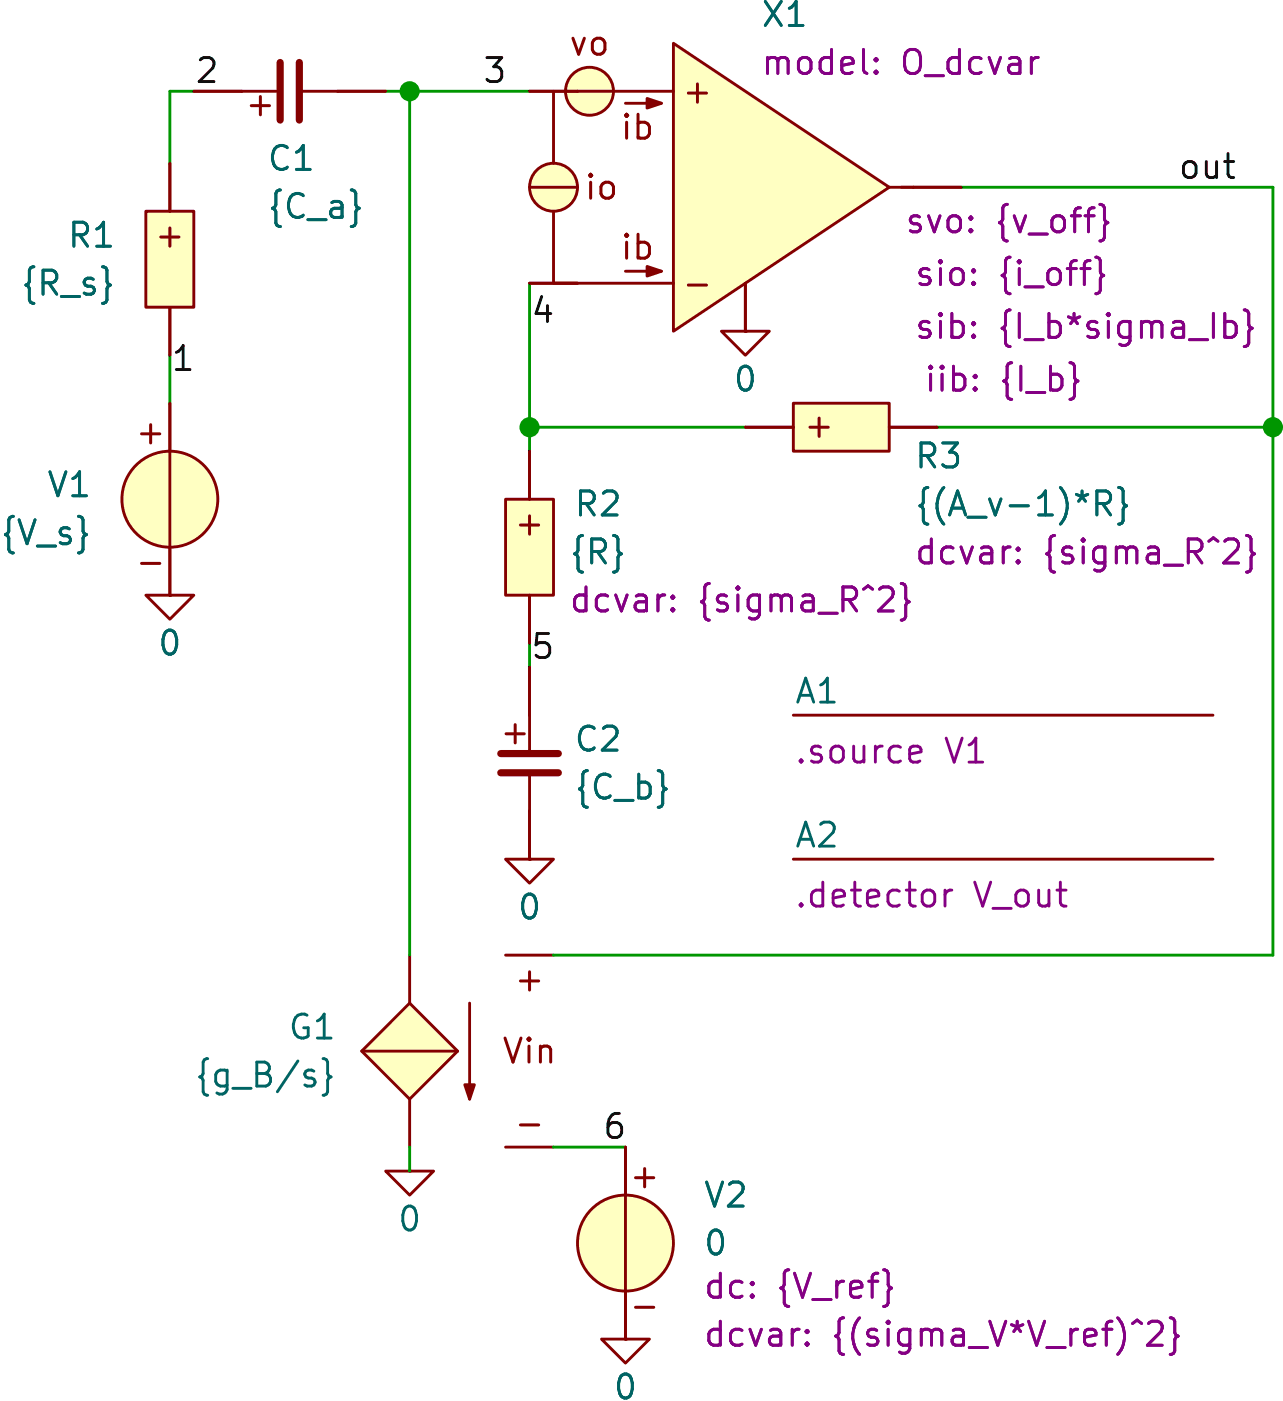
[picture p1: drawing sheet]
(kicad_sch
 (version 20231120)
 (generator "eeschema")
 (generator_version "8.0")
 (paper "A4")
 (title_block
  (title "VampFeedbackBiasTotal"))
 (lib_symbols
  (symbol "SLiCAP:C"
   (pin_numbers hide)
   (pin_names
    (offset 1.016) hide) (exclude_from_sim no) (in_bom yes) (on_board yes)
   (property "Reference" "C?" (at 2.54 3.81 0) (effects (font (size 1.27 1.27)) (justify left)))
   (property "Value" "?" (at 2.54 1.27 0) (show_name) (effects (font (size 1.27 1.27)) (justify left)))
   (property "Footprint" "" (at 2.54 -1.27 0) (effects (font (size 1.27 1.27)) (hide yes)))
   (property "Datasheet" "" (at 2.54 -1.27 0) (effects (font (size 1.27 1.27)) (hide yes)))
   (property "Description" "Capacitor" (at 7.112 -6.096 0) (effects (font (size 1.27 1.27)) (hide yes)))
   (property "model" "C" (at 2.54 -3.81 0) (show_name) (effects (font (size 1.27 1.27)) (justify left) (hide yes)))
   (property "vinit" "0" (at 2.54 -1.27 0) (show_name) (effects (font (size 1.27 1.27)) (justify left)))
   (symbol "C_0_0"
    (text "+" (at -0.762 1.651 0) (effects (font (size 1.27 1.27)))))
   (symbol "C_0_1"
    (polyline (pts (xy -1.524 -0.508) (xy 1.524 -0.508)) (stroke (width 0.381) (type solid)) (fill (type none)))
    (polyline (pts (xy -1.524 0.508) (xy 1.524 0.508)) (stroke (width 0.381) (type solid)) (fill (type none)))
    (polyline (pts (xy 0 -2.54) (xy 0 -0.508)) (stroke (width 0) (type solid)) (fill (type none)))
    (polyline (pts (xy 0 2.54) (xy 0 0.508)) (stroke (width 0) (type solid)) (fill (type none))))
   (symbol "C_1_0"
    (pin passive line (at 0 5.08 270) (length 2.54) (name "1" (effects (font (size 1.27 1.27)))) (number "1" (effects (font (size 1.27 1.27)))))
    (pin passive line (at 0 -5.08 90) (length 2.54) (name "2" (effects (font (size 1.27 1.27)))) (number "2" (effects (font (size 1.27 1.27)))))))
  (symbol "SLiCAP:Command"
   (pin_numbers hide)
   (pin_names
    (offset 0) hide) (exclude_from_sim no) (in_bom yes) (on_board yes)
   (property "Reference" "A?" (at 0 1.27 0) (do_not_autoplace) (effects (font (size 1.27 1.27)) (justify left)))
   (property "Value" "" (at 0 -0.635 0) (effects (font (size 1.27 1.27)) (justify left) (hide yes)))
   (property "Footprint" "" (at 0 -1.27 0) (effects (font (size 1.27 1.27)) (justify left) (hide yes)))
   (property "Datasheet" "" (at 0 -1.27 0) (effects (font (size 1.27 1.27)) (justify left) (hide yes)))
   (property "Description" "SLiCAP command (.lib, .param, .model. subckt}" (at 23.114 -4.064 0) (effects (font (size 1.27 1.27)) (hide yes)))
   (property "command" "?" (at 0 -1.905 0) (do_not_autoplace) (effects (font (size 1.27 1.27)) (justify left)))
   (symbol "Command_0_1"
    (polyline (pts (xy 0 0) (xy 22.225 0)) (stroke (width 0) (type default)) (fill (type none)))))
  (symbol "SLiCAP:G"
   (pin_numbers hide)
   (pin_names
    (offset 0) hide) (exclude_from_sim no) (in_bom yes) (on_board yes)
   (property "Reference" "G?" (at 3.175 1.27 0) (effects (font (size 1.27 1.27)) (justify left)))
   (property "Value" "?" (at 3.175 -1.27 0) (show_name) (effects (font (size 1.27 1.27)) (justify left)))
   (property "Footprint" "" (at 0 -1.27 0) (effects (font (size 1.27 1.27)) (justify left) (hide yes)))
   (property "Datasheet" "" (at 0 -1.27 0) (effects (font (size 1.27 1.27)) (justify left) (hide yes)))
   (property "Description" "Voltage-controlled current source" (at 20.066 -6.096 0) (effects (font (size 1.27 1.27)) (hide yes)))
   (property "model" "G" (at 3.048 -3.556 0) (show_name) (effects (font (size 1.27 1.27)) (justify left) (hide yes)))
   (symbol "G_0_0"
    (text "+" (at -6.35 3.81 0) (effects (font (size 1.27 1.27))))
    (text "-" (at -6.35 -3.81 0) (effects (font (size 1.27 1.27))))
    (pin power_out line (at 0 5.08 270) (length 2.54) (name "p" (effects (font (size 1.27 1.27)))) (number "1" (effects (font (size 1.27 1.27))))))
   (symbol "G_0_1"
    (polyline (pts (xy -3.175 -2.54) (xy -3.175 2.54)) (stroke (width 0) (type solid)) (fill (type none)))
    (polyline (pts (xy 2.54 0) (xy -2.54 0)) (stroke (width 0) (type solid)) (fill (type none)))
    (polyline (pts (xy -3.175 -2.54) (xy -3.429 -1.778) (xy -2.921 -1.778) (xy -3.175 -2.54)) (stroke (width 0) (type solid)) (fill (type outline))))
   (symbol "G_1_0"
    (pin power_out line (at 0 -5.08 90) (length 2.54) (name "outN" (effects (font (size 1.27 1.27)))) (number "2" (effects (font (size 1.27 1.27))))))
   (symbol "G_1_1"
    (polyline (pts (xy 0 2.54) (xy -2.54 0) (xy 0 -2.54) (xy 2.54 0) (xy 0 2.54)) (stroke (width 0) (type default)) (fill (type background)))
    (text "Vin" (at -6.35 0 0) (effects (font (size 1.27 1.27))))
    (pin input line (at -7.62 5.08 0) (length 2.54) (name "inp" (effects (font (size 1.27 1.27)))) (number "3" (effects (font (size 1.27 1.27)))))
    (pin input line (at -7.62 -5.08 0) (length 2.54) (name "inN" (effects (font (size 1.27 1.27)))) (number "4" (effects (font (size 1.27 1.27)))))))
  (symbol "SLiCAP:GND"
   (power)
   (pin_numbers hide)
   (pin_names
    (offset 0) hide) (exclude_from_sim no) (in_bom yes) (on_board yes)
   (property "Reference" "#0" (at 0 -5.08 0) (effects (font (size 1.27 1.27)) (hide yes)))
   (property "Value" "0" (at 0 -2.54 0) (do_not_autoplace) (effects (font (size 1.27 1.27))))
   (property "Footprint" "" (at 0 0 0) (effects (font (size 1.27 1.27)) (hide yes)))
   (property "Datasheet" "" (at 0 -10.16 0) (effects (font (size 1.27 1.27)) (hide yes)))
   (property "Description" "0V reference potential" (at 0 -7.62 0) (effects (font (size 1.27 1.27)) (hide yes)))
   (symbol "GND_0_1"
    (polyline (pts (xy -1.27 0) (xy 0 -1.27) (xy 1.27 0) (xy -1.27 0)) (stroke (width 0) (type default)) (fill (type none))))
   (symbol "GND_1_1"
    (pin power_in line (at 0 0 0) (length 0) (name "~" (effects (font (size 1.016 1.016)))) (number "1" (effects (font (size 1.016 1.016)))))))
  (symbol "SLiCAP:O_dcvar"
   (pin_numbers hide)
   (pin_names
    (offset 0) hide) (exclude_from_sim no) (in_bom yes) (on_board yes)
   (property "Reference" "X?" (at 1.27 6.985 0) (effects (font (size 1.27 1.27)) (justify left)))
   (property "Value" "" (at 2.54 5.08 0) (effects (font (size 1.27 1.27)) (justify left) (hide yes)))
   (property "Footprint" "" (at 2.54 -1.27 0) (effects (font (size 1.27 1.27)) (justify left) (hide yes)))
   (property "Datasheet" "" (at 2.54 -1.27 0) (effects (font (size 1.27 1.27)) (justify left) (hide yes)))
   (property "Description" "OpAmp (nullor) with dcvar parameters for the  input-referred DC offset voltage and offset current and for the bias current" (at 45.72 -13.97 0) (effects (font (size 1.27 1.27)) (hide yes)))
   (property "svo" "{sigma_vo}" (at 3.81 -3.81 0) (show_name) (do_not_autoplace) (effects (font (size 1.27 1.27)) (justify left)))
   (property "sio" "{sigma_io}" (at 3.81 -6.35 0) (show_name) (do_not_autoplace) (effects (font (size 1.27 1.27)) (justify left)))
   (property "model" "O_dcvar" (at 1.27 5.08 0) (show_name) (effects (font (size 1.27 1.27)) (justify left)))
   (property "sib" "{sigma_ib}" (at 3.81 -8.89 0) (show_name) (do_not_autoplace) (effects (font (size 1.27 1.27)) (justify left)))
   (property "iib" "{I_b}" (at 3.81 -11.43 0) (show_name) (do_not_autoplace) (effects (font (size 1.27 1.27)) (justify left)))
   (symbol "O_dcvar_0_1"
    (polyline (pts (xy -12.7 0) (xy -10.16 0)) (stroke (width 0) (type default)) (fill (type none)))
    (polyline (pts (xy -5.715 -4.445) (xy -7.62 -4.445)) (stroke (width 0) (type solid)) (fill (type none)))
    (polyline (pts (xy -5.715 4.445) (xy -7.62 4.445)) (stroke (width 0) (type solid)) (fill (type none)))
    (polyline (pts (xy 6.35 0) (xy 7.62 0)) (stroke (width 0) (type default)) (fill (type none)))
    (polyline (pts (xy 7.62 0) (xy 6.985 0)) (stroke (width 0) (type default)) (fill (type none)))
    (polyline (pts (xy -11.43 -1.27) (xy -11.43 -5.08) (xy -5.08 -5.08)) (stroke (width 0) (type default)) (fill (type none)))
    (polyline (pts (xy -5.715 -4.445) (xy -6.477 -4.191) (xy -6.477 -4.699) (xy -5.715 -4.445)) (stroke (width 0) (type solid)) (fill (type outline)))
    (polyline (pts (xy -5.715 4.445) (xy -6.477 4.699) (xy -6.477 4.191) (xy -5.715 4.445)) (stroke (width 0) (type solid)) (fill (type outline))))
   (symbol "O_dcvar_1_0"
    (pin power_out line (at 10.16 0 180) (length 2.54) (name "outP" (effects (font (size 1.27 1.27)))) (number "3" (effects (font (size 1.27 1.27)))))
    (pin power_out line (at -1.27 -7.62 90) (length 2.54) (name "outN" (effects (font (size 1.27 1.27)))) (number "4" (effects (font (size 1.27 1.27))))))
   (symbol "O_dcvar_1_1"
    (circle (center -11.43 0) (radius 1.27) (stroke (width 0) (type default)) (fill (type background)))
    (circle (center -9.525 5.08) (radius 1.27) (stroke (width 0) (type default)) (fill (type background)))
    (polyline (pts (xy -11.43 1.27) (xy -11.43 5.08)) (stroke (width 0) (type default)) (fill (type none)))
    (polyline (pts (xy -10.16 5.08) (xy -5.08 5.08)) (stroke (width 0) (type default)) (fill (type none)))
    (polyline (pts (xy 6.35 0) (xy -5.08 7.62) (xy -5.08 -7.62) (xy 6.35 0)) (stroke (width 0) (type default)) (fill (type background)))
    (text "+" (at -3.81 5.08 0) (effects (font (size 1.27 1.27))))
    (text "-" (at -3.81 -5.08 0) (effects (font (size 1.27 1.27))))
    (text "ib" (at -6.985 -3.175 0) (effects (font (size 1.27 1.27))))
    (text "ib" (at -6.985 3.175 0) (effects (font (size 1.27 1.27))))
    (text "io" (at -8.89 0 0) (effects (font (size 1.27 1.27))))
    (text "vo" (at -9.525 7.62 0) (effects (font (size 1.27 1.27))))
    (pin input line (at -12.7 5.08 0) (length 2.54) (name "inp" (effects (font (size 1.27 1.27)))) (number "1" (effects (font (size 1.27 1.27)))))
    (pin input line (at -12.7 -5.08 0) (length 2.54) (name "inN" (effects (font (size 1.27 1.27)))) (number "2" (effects (font (size 1.27 1.27)))))))
  (symbol "SLiCAP:R"
   (pin_numbers hide)
   (pin_names
    (offset 1.016) hide) (exclude_from_sim no) (in_bom yes) (on_board yes)
   (property "Reference" "R?" (at 1.905 3.81 0) (effects (font (size 1.27 1.27)) (justify left)))
   (property "Value" "?" (at 1.905 1.905 0) (show_name) (effects (font (size 1.27 1.27)) (justify left)))
   (property "Footprint" "" (at 0.635 -3.175 0) (effects (font (size 1.27 1.27)) (hide yes)))
   (property "Datasheet" "" (at 0.635 -3.175 0) (effects (font (size 1.27 1.27)) (hide yes)))
   (property "Description" "Resistor (cannot have zero resistance)" (at 21.082 -5.842 0) (effects (font (size 1.27 1.27)) (hide yes)))
   (property "model" "R" (at 1.905 -3.81 0) (show_name) (effects (font (size 1.27 1.27)) (justify left) (hide yes)))
   (property "noisetemp" "0" (at 1.905 0 0) (show_name) (effects (font (size 1.27 1.27)) (justify left)))
   (property "noiseflow" "0" (at 15.24 0 0) (show_name) (effects (font (size 1.27 1.27)) (justify left)))
   (property "dcvar" "0" (at 1.905 -1.905 0) (show_name) (effects (font (size 1.27 1.27)) (justify left)))
   (property "dcvarlot" "0" (at 15.24 -1.905 0) (show_name) (effects (font (size 1.27 1.27)) (justify left)))
   (symbol "R_0_0"
    (text "+" (at 0 1.27 0) (effects (font (size 1.27 1.27)))))
   (symbol "R_1_0"
    (pin passive line (at 0 5.08 270) (length 2.54) (name "1" (effects (font (size 1.27 1.27)))) (number "1" (effects (font (size 1.27 1.27)))))
    (pin passive line (at 0 -5.08 90) (length 2.54) (name "2" (effects (font (size 1.27 1.27)))) (number "2" (effects (font (size 1.27 1.27))))))
   (symbol "R_1_1"
    (rectangle (start -1.27 2.54) (end 1.27 -2.54) (stroke (width 0) (type solid)) (fill (type background)))))
  (symbol "SLiCAP:V"
   (pin_numbers hide)
   (pin_names
    (offset 0) hide) (exclude_from_sim no) (in_bom yes) (on_board yes)
   (property "Reference" "V?" (at 3.175 4.445 0) (effects (font (size 1.27 1.27)) (justify left)))
   (property "Value" "?" (at 3.175 2.54 0) (show_name) (effects (font (size 1.27 1.27)) (justify left)))
   (property "Footprint" "" (at 0 -1.27 0) (effects (font (size 1.27 1.27)) (justify left) (hide yes)))
   (property "Datasheet" "" (at 0 -1.27 0) (effects (font (size 1.27 1.27)) (justify left) (hide yes)))
   (property "Description" "Independent voltage source" (at 16.51 -7.112 0) (effects (font (size 1.27 1.27)) (hide yes)))
   (property "noise" "0" (at 3.175 -3.175 0) (show_name) (effects (font (size 1.27 1.27)) (justify left)))
   (property "dc" "0" (at 3.175 0.635 0) (show_name) (effects (font (size 1.27 1.27)) (justify left)))
   (property "dcvar" "0" (at 3.175 -1.27 0) (show_name) (effects (font (size 1.27 1.27)) (justify left)))
   (property "model" "V" (at 3.175 -5.08 0) (show_name) (effects (font (size 1.27 1.27)) (justify left) (hide yes)))
   (symbol "V_0_0"
    (text "+" (at -1.016 3.556 0) (effects (font (size 1.27 1.27))))
    (text "-" (at -1.016 -3.302 0) (effects (font (size 1.27 1.27))))
    (pin power_out line (at 0 5.08 270) (length 2.54) (name "p" (effects (font (size 1.27 1.27)))) (number "1" (effects (font (size 1.27 1.27)))))
    (pin power_out line (at 0 -5.08 90) (length 2.54) (name "n" (effects (font (size 1.27 1.27)))) (number "2" (effects (font (size 1.27 1.27))))))
   (symbol "V_0_1"
    (polyline (pts (xy 0 2.54) (xy 0 -2.54)) (stroke (width 0) (type solid)) (fill (type none))))
   (symbol "V_1_0"
    (circle (center 0 0) (radius 2.54) (stroke (width 0) (type solid)) (fill (type background))))))
 (junction
  (at 81.28 58.42)
  (diameter 0)
  (color 0 0 0 0))
 (junction
  (at 120.65 58.42)
  (diameter 0)
  (color 0 0 0 0))
 (junction
  (at 74.93 40.64)
  (diameter 0)
  (color 0 0 0 0))
 (wire
  (pts (xy 102.87 58.42) (xy 120.65 58.42))
  (stroke (width 0) (type default)))
 (wire
  (pts (xy 104.14 45.72) (xy 120.65 45.72))
  (stroke (width 0) (type default)))
 (wire
  (pts (xy 81.28 71.12) (xy 81.28 69.85))
  (stroke (width 0) (type default)))
 (wire
  (pts (xy 74.93 96.52) (xy 74.93 97.79))
  (stroke (width 0) (type default)))
 (wire
  (pts (xy 81.28 58.42) (xy 81.28 59.69))
  (stroke (width 0) (type default)))
 (wire
  (pts (xy 120.65 58.42) (xy 120.65 86.36))
  (stroke (width 0) (type default)))
 (wire
  (pts (xy 74.93 40.64) (xy 73.66 40.64))
  (stroke (width 0) (type default)))
 (wire
  (pts (xy 82.55 86.36) (xy 120.65 86.36))
  (stroke (width 0) (type default)))
 (wire
  (pts (xy 82.55 96.52) (xy 86.36 96.52))
  (stroke (width 0) (type default)))
 (wire
  (pts (xy 63.5 40.64) (xy 62.23 40.64))
  (stroke (width 0) (type default)))
 (wire
  (pts (xy 120.65 45.72) (xy 120.65 58.42))
  (stroke (width 0) (type default)))
 (wire
  (pts (xy 62.23 40.64) (xy 62.23 44.45))
  (stroke (width 0) (type default)))
 (wire
  (pts (xy 74.93 40.64) (xy 74.93 86.36))
  (stroke (width 0) (type default)))
 (wire
  (pts (xy 74.93 40.64) (xy 81.28 40.64))
  (stroke (width 0) (type default)))
 (wire
  (pts (xy 81.28 58.42) (xy 92.71 58.42))
  (stroke (width 0) (type default)))
 (wire
  (pts (xy 62.23 54.61) (xy 62.23 57.15))
  (stroke (width 0) (type default)))
 (wire
  (pts (xy 81.28 50.8) (xy 81.28 58.42))
  (stroke (width 0) (type default)))
 (label "1"
  (at 62.23 55.88 0)
  (fields_autoplaced yes)
  (effects (font (size 1.27 1.27)) (justify left bottom)))
 (label "6"
  (at 85.09 96.52 0)
  (fields_autoplaced yes)
  (effects (font (size 1.27 1.27)) (justify left bottom)))
 (label "2"
  (at 63.5 40.64 0)
  (fields_autoplaced yes)
  (effects (font (size 1.27 1.27)) (justify left bottom)))
 (label "out"
  (at 115.57 45.72 0)
  (fields_autoplaced yes)
  (effects (font (size 1.27 1.27)) (justify left bottom)))
 (label "5"
  (at 81.28 71.12 0)
  (fields_autoplaced yes)
  (effects (font (size 1.27 1.27)) (justify left bottom)))
 (label "4"
  (at 81.28 53.34 0)
  (fields_autoplaced yes)
  (effects (font (size 1.27 1.27)) (justify left bottom)))
 (label "3"
  (at 78.74 40.64 0)
  (fields_autoplaced yes)
  (effects (font (size 1.27 1.27)) (justify left bottom)))
 (symbol
  (lib_id "SLiCAP:GND")
  (at 81.28 81.28 0)
  (unit 1)
  (exclude_from_sim no)
  (in_bom yes)
  (on_board yes)
  (dnp no)
  (fields_autoplaced yes)
  (property "Reference" "#01" (at 81.28 86.36 0) (effects (font (size 1.27 1.27)) (hide yes)))
  (property "Value" "0" (at 81.28 83.82 0) (do_not_autoplace yes) (effects (font (size 1.27 1.27))))
  (property "Footprint" "" (at 81.28 81.28 0) (effects (font (size 1.27 1.27)) (hide yes)))
  (property "Datasheet" "" (at 81.28 91.44 0) (effects (font (size 1.27 1.27)) (hide yes)))
  (property "Description" "0V reference potential" (at 81.28 88.9 0) (effects (font (size 1.27 1.27)) (hide yes)))
  (pin "1"))
 (symbol
  (lib_id "SLiCAP:GND")
  (at 74.93 97.79 0)
  (unit 1)
  (exclude_from_sim no)
  (in_bom yes)
  (on_board yes)
  (dnp no)
  (fields_autoplaced yes)
  (property "Reference" "#03" (at 74.93 102.87 0) (effects (font (size 1.27 1.27)) (hide yes)))
  (property "Value" "0" (at 74.93 100.33 0) (do_not_autoplace yes) (effects (font (size 1.27 1.27))))
  (property "Footprint" "" (at 74.93 97.79 0) (effects (font (size 1.27 1.27)) (hide yes)))
  (property "Datasheet" "" (at 74.93 107.95 0) (effects (font (size 1.27 1.27)) (hide yes)))
  (property "Description" "0V reference potential" (at 74.93 105.41 0) (effects (font (size 1.27 1.27)) (hide yes)))
  (pin "1"))
 (symbol
  (lib_id "SLiCAP:C")
  (at 68.58 40.64 90)
  (unit 1)
  (exclude_from_sim no)
  (in_bom yes)
  (on_board yes)
  (dnp no)
  (property "Reference" "C1" (at 67.31 44.196 90) (effects (font (size 1.27 1.27)) (justify right)))
  (property "Value" "{C_a}" (at 67.31 46.736 90) (effects (font (size 1.27 1.27)) (justify right)))
  (property "Footprint" "" (at 69.85 38.1 0) (effects (font (size 1.27 1.27)) (hide yes)))
  (property "Datasheet" "" (at 69.85 38.1 0) (effects (font (size 1.27 1.27)) (hide yes)))
  (property "Description" "Capacitor" (at 74.676 33.528 0) (effects (font (size 1.27 1.27)) (hide yes)))
  (property "model" "C" (at 72.39 38.1 0) (show_name yes) (effects (font (size 1.27 1.27)) (justify left) (hide yes)))
  (property "vinit" "0" (at 68.5137 36.83 90) (show_name yes) (effects (font (size 1.27 1.27)) (justify right) (hide yes)))
  (pin "2")
  (pin "1"))
 (symbol
  (lib_id "SLiCAP:G")
  (at 74.93 91.44 0)
  (mirror y)
  (unit 1)
  (exclude_from_sim no)
  (in_bom yes)
  (on_board yes)
  (dnp no)
  (property "Reference" "G1" (at 71.12 90.1699 0) (effects (font (size 1.27 1.27)) (justify left)))
  (property "Value" "{g_B/s}" (at 71.12 92.7099 0) (effects (font (size 1.27 1.27)) (justify left)))
  (property "Footprint" "" (at 74.93 92.71 0) (effects (font (size 1.27 1.27)) (justify left) (hide yes)))
  (property "Datasheet" "" (at 74.93 92.71 0) (effects (font (size 1.27 1.27)) (justify left) (hide yes)))
  (property "Description" "Voltage-controlled current source" (at 54.864 97.536 0) (effects (font (size 1.27 1.27)) (hide yes)))
  (property "model" "G" (at 71.882 94.996 0) (show_name yes) (effects (font (size 1.27 1.27)) (justify left) (hide yes)))
  (pin "4")
  (pin "2")
  (pin "1")
  (pin "3"))
 (symbol
  (lib_id "SLiCAP:R")
  (at 81.28 64.77 0)
  (unit 1)
  (exclude_from_sim no)
  (in_bom yes)
  (on_board yes)
  (dnp no)
  (property "Reference" "R2" (at 83.566 62.484 0) (effects (font (size 1.27 1.27)) (justify left)))
  (property "Value" "{R}" (at 83.312 65.024 0) (effects (font (size 1.27 1.27)) (justify left)))
  (property "Footprint" "" (at 81.915 67.945 0) (effects (font (size 1.27 1.27)) (hide yes)))
  (property "Datasheet" "" (at 81.915 67.945 0) (effects (font (size 1.27 1.27)) (hide yes)))
  (property "Description" "Resistor (cannot have zero resistance)" (at 102.362 70.612 0) (effects (font (size 1.27 1.27)) (hide yes)))
  (property "model" "R" (at 83.185 68.58 0) (show_name yes) (effects (font (size 1.27 1.27)) (justify left) (hide yes)))
  (property "noisetemp" "0" (at 83.82 63.4999 0) (show_name yes) (effects (font (size 1.27 1.27)) (justify left) (hide yes)))
  (property "noiseflow" "0" (at 83.82 66.0399 0) (show_name yes) (effects (font (size 1.27 1.27)) (justify left) (hide yes)))
  (property "dcvar" "{sigma_R^2}" (at 83.312 67.564 0) (show_name yes) (effects (font (size 1.27 1.27)) (justify left)))
  (property "dcvarlot" "0" (at 83.82 71.1199 0) (show_name yes) (effects (font (size 1.27 1.27)) (justify left) (hide yes)))
  (pin "2")
  (pin "1"))
 (symbol
  (lib_id "SLiCAP:O_dcvar")
  (at 93.98 45.72 0)
  (unit 1)
  (exclude_from_sim no)
  (in_bom yes)
  (on_board yes)
  (dnp no)
  (property "Reference" "X1" (at 93.472 36.576 0) (effects (font (size 1.27 1.27)) (justify left)))
  (property "Value" "~" (at 96.52 40.64 0) (effects (font (size 1.27 1.27)) (justify left) (hide yes)))
  (property "Footprint" "" (at 96.52 46.99 0) (effects (font (size 1.27 1.27)) (justify left) (hide yes)))
  (property "Datasheet" "" (at 96.52 46.99 0) (effects (font (size 1.27 1.27)) (justify left) (hide yes)))
  (property "Description" "OpAmp (nullor) with dcvar parameters for the  input-referred DC offset voltage and offset current and for the bias current" (at 139.7 59.69 0) (effects (font (size 1.27 1.27)) (hide yes)))
  (property "svo" "{v_off}" (at 101.092 47.498 0) (show_name yes) (do_not_autoplace yes) (effects (font (size 1.27 1.27)) (justify left)))
  (property "sio" "{i_off}" (at 101.6 50.292 0) (show_name yes) (do_not_autoplace yes) (effects (font (size 1.27 1.27)) (justify left)))
  (property "model" "O_dcvar" (at 93.472 39.116 0) (show_name yes) (effects (font (size 1.27 1.27)) (justify left)))
  (property "sib" "{I_b*sigma_Ib}" (at 101.6 53.086 0) (show_name yes) (do_not_autoplace yes) (effects (font (size 1.27 1.27)) (justify left)))
  (property "iib" "{I_b}" (at 102.108 55.88 0) (show_name yes) (do_not_autoplace yes) (effects (font (size 1.27 1.27)) (justify left)))
  (pin "2")
  (pin "4")
  (pin "1")
  (pin "3"))
 (symbol
  (lib_id "SLiCAP:C")
  (at 81.28 76.2 0)
  (unit 1)
  (exclude_from_sim no)
  (in_bom yes)
  (on_board yes)
  (dnp no)
  (property "Reference" "C2" (at 83.566 74.93 0) (effects (font (size 1.27 1.27)) (justify left)))
  (property "Value" "{C_b}" (at 83.566 77.47 0) (effects (font (size 1.27 1.27)) (justify left)))
  (property "Footprint" "" (at 83.82 77.47 0) (effects (font (size 1.27 1.27)) (hide yes)))
  (property "Datasheet" "" (at 83.82 77.47 0) (effects (font (size 1.27 1.27)) (hide yes)))
  (property "Description" "Capacitor" (at 88.392 82.296 0) (effects (font (size 1.27 1.27)) (hide yes)))
  (property "model" "C" (at 83.82 80.01 0) (show_name yes) (effects (font (size 1.27 1.27)) (justify left) (hide yes)))
  (property "vinit" "0" (at 83.82 78.6736 0) (show_name yes) (effects (font (size 1.27 1.27)) (justify left) (hide yes)))
  (pin "2")
  (pin "1"))
 (symbol
  (lib_id "SLiCAP:V")
  (at 86.36 101.6 0)
  (mirror y)
  (unit 1)
  (exclude_from_sim no)
  (in_bom yes)
  (on_board yes)
  (dnp no)
  (property "Reference" "V2" (at 90.424 99.06 0) (effects (font (size 1.27 1.27)) (justify right)))
  (property "Value" "0" (at 90.424 101.6 0) (effects (font (size 1.27 1.27)) (justify right)))
  (property "Footprint" "" (at 86.36 102.87 0) (effects (font (size 1.27 1.27)) (justify left) (hide yes)))
  (property "Datasheet" "" (at 86.36 102.87 0) (effects (font (size 1.27 1.27)) (justify left) (hide yes)))
  (property "Description" "Independent voltage source" (at 69.85 108.712 0) (effects (font (size 1.27 1.27)) (hide yes)))
  (property "noise" "0" (at 82.55 101.4729 0) (show_name yes) (effects (font (size 1.27 1.27)) (justify left) (hide yes)))
  (property "dc" "{V_ref}" (at 90.424 103.886 0) (show_name yes) (effects (font (size 1.27 1.27)) (justify right)))
  (property "dcvar" "{(sigma_V*V_ref)^2}" (at 90.424 106.426 0) (show_name yes) (effects (font (size 1.27 1.27)) (justify right)))
  (property "model" "V" (at 83.185 106.68 0) (show_name yes) (effects (font (size 1.27 1.27)) (justify left) (hide yes)))
  (pin "1")
  (pin "2"))
 (symbol
  (lib_id "SLiCAP:R")
  (at 62.23 49.53 0)
  (mirror y)
  (unit 1)
  (exclude_from_sim no)
  (in_bom yes)
  (on_board yes)
  (dnp no)
  (property "Reference" "R1" (at 59.436 48.26 0) (effects (font (size 1.27 1.27)) (justify left)))
  (property "Value" "{R_s}" (at 59.436 50.8 0) (effects (font (size 1.27 1.27)) (justify left)))
  (property "Footprint" "" (at 61.595 52.705 0) (effects (font (size 1.27 1.27)) (hide yes)))
  (property "Datasheet" "" (at 61.595 52.705 0) (effects (font (size 1.27 1.27)) (hide yes)))
  (property "Description" "Resistor (cannot have zero resistance)" (at 41.148 55.372 0) (effects (font (size 1.27 1.27)) (hide yes)))
  (property "model" "R" (at 60.325 53.34 0) (show_name yes) (effects (font (size 1.27 1.27)) (justify left) (hide yes)))
  (property "noisetemp" "0" (at 59.69 48.2599 0) (show_name yes) (effects (font (size 1.27 1.27)) (justify left) (hide yes)))
  (property "noiseflow" "0" (at 59.69 50.7999 0) (show_name yes) (effects (font (size 1.27 1.27)) (justify left) (hide yes)))
  (property "dcvar" "0" (at 59.69 53.3399 0) (show_name yes) (effects (font (size 1.27 1.27)) (justify left) (hide yes)))
  (property "dcvarlot" "0" (at 59.69 55.8799 0) (show_name yes) (effects (font (size 1.27 1.27)) (justify left) (hide yes)))
  (pin "2")
  (pin "1"))
 (symbol
  (lib_id "SLiCAP:GND")
  (at 92.71 53.34 0)
  (unit 1)
  (exclude_from_sim no)
  (in_bom yes)
  (on_board yes)
  (dnp no)
  (fields_autoplaced yes)
  (property "Reference" "#04" (at 92.71 58.42 0) (effects (font (size 1.27 1.27)) (hide yes)))
  (property "Value" "0" (at 92.71 55.88 0) (do_not_autoplace yes) (effects (font (size 1.27 1.27))))
  (property "Footprint" "" (at 92.71 53.34 0) (effects (font (size 1.27 1.27)) (hide yes)))
  (property "Datasheet" "" (at 92.71 63.5 0) (effects (font (size 1.27 1.27)) (hide yes)))
  (property "Description" "0V reference potential" (at 92.71 60.96 0) (effects (font (size 1.27 1.27)) (hide yes)))
  (pin "1"))
 (symbol
  (lib_id "SLiCAP:GND")
  (at 86.36 106.68 0)
  (unit 1)
  (exclude_from_sim no)
  (in_bom yes)
  (on_board yes)
  (dnp no)
  (fields_autoplaced yes)
  (property "Reference" "#05" (at 86.36 111.76 0) (effects (font (size 1.27 1.27)) (hide yes)))
  (property "Value" "0" (at 86.36 109.22 0) (do_not_autoplace yes) (effects (font (size 1.27 1.27))))
  (property "Footprint" "" (at 86.36 106.68 0) (effects (font (size 1.27 1.27)) (hide yes)))
  (property "Datasheet" "" (at 86.36 116.84 0) (effects (font (size 1.27 1.27)) (hide yes)))
  (property "Description" "0V reference potential" (at 86.36 114.3 0) (effects (font (size 1.27 1.27)) (hide yes)))
  (pin "1"))
 (symbol
  (lib_id "SLiCAP:GND")
  (at 62.23 67.31 0)
  (unit 1)
  (exclude_from_sim no)
  (in_bom yes)
  (on_board yes)
  (dnp no)
  (fields_autoplaced yes)
  (property "Reference" "#02" (at 62.23 72.39 0) (effects (font (size 1.27 1.27)) (hide yes)))
  (property "Value" "0" (at 62.23 69.85 0) (do_not_autoplace yes) (effects (font (size 1.27 1.27))))
  (property "Footprint" "" (at 62.23 67.31 0) (effects (font (size 1.27 1.27)) (hide yes)))
  (property "Datasheet" "" (at 62.23 77.47 0) (effects (font (size 1.27 1.27)) (hide yes)))
  (property "Description" "0V reference potential" (at 62.23 74.93 0) (effects (font (size 1.27 1.27)) (hide yes)))
  (pin "1"))
 (symbol
  (lib_id "SLiCAP:Command")
  (at 95.25 81.28 0)
  (unit 1)
  (exclude_from_sim no)
  (in_bom yes)
  (on_board yes)
  (dnp no)
  (property "Reference" "A2" (at 95.25 80.01 0) (do_not_autoplace yes) (effects (font (size 1.27 1.27)) (justify left)))
  (property "Value" "~" (at 95.25 81.915 0) (effects (font (size 1.27 1.27)) (justify left) (hide yes)))
  (property "Footprint" "" (at 95.25 82.55 0) (effects (font (size 1.27 1.27)) (justify left) (hide yes)))
  (property "Datasheet" "" (at 95.25 82.55 0) (effects (font (size 1.27 1.27)) (justify left) (hide yes)))
  (property "Description" "SLiCAP command (.lib, .param, .model. subckt}" (at 118.364 85.344 0) (effects (font (size 1.27 1.27)) (hide yes)))
  (property "command" ".detector V_out" (at 95.25 83.185 0) (do_not_autoplace yes) (effects (font (size 1.27 1.27)) (justify left))))
 (symbol
  (lib_id "SLiCAP:Command")
  (at 95.25 73.66 0)
  (unit 1)
  (exclude_from_sim no)
  (in_bom yes)
  (on_board yes)
  (dnp no)
  (fields_autoplaced yes)
  (property "Reference" "A1" (at 95.25 72.39 0) (do_not_autoplace yes) (effects (font (size 1.27 1.27)) (justify left)))
  (property "Value" "~" (at 95.25 74.295 0) (effects (font (size 1.27 1.27)) (justify left) (hide yes)))
  (property "Footprint" "" (at 95.25 74.93 0) (effects (font (size 1.27 1.27)) (justify left) (hide yes)))
  (property "Datasheet" "" (at 95.25 74.93 0) (effects (font (size 1.27 1.27)) (justify left) (hide yes)))
  (property "Description" "SLiCAP command (.lib, .param, .model. subckt}" (at 118.364 77.724 0) (effects (font (size 1.27 1.27)) (hide yes)))
  (property "command" ".source V1" (at 95.25 75.565 0) (do_not_autoplace yes) (effects (font (size 1.27 1.27)) (justify left))))
 (symbol
  (lib_id "SLiCAP:V")
  (at 62.23 62.23 0)
  (unit 1)
  (exclude_from_sim no)
  (in_bom yes)
  (on_board yes)
  (dnp no)
  (property "Reference" "V1" (at 58.166 61.468 0) (effects (font (size 1.27 1.27)) (justify right)))
  (property "Value" "{V_s}" (at 58.166 64.008 0) (effects (font (size 1.27 1.27)) (justify right)))
  (property "Footprint" "" (at 62.23 63.5 0) (effects (font (size 1.27 1.27)) (justify left) (hide yes)))
  (property "Datasheet" "" (at 62.23 63.5 0) (effects (font (size 1.27 1.27)) (justify left) (hide yes)))
  (property "Description" "Independent voltage source" (at 78.74 69.342 0) (effects (font (size 1.27 1.27)) (hide yes)))
  (property "noise" "0" (at 66.04 62.1029 0) (show_name yes) (effects (font (size 1.27 1.27)) (justify left) (hide yes)))
  (property "dc" "0" (at 66.04 64.6429 0) (show_name yes) (effects (font (size 1.27 1.27)) (justify left) (hide yes)))
  (property "dcvar" "0" (at 66.04 67.1829 0) (show_name yes) (effects (font (size 1.27 1.27)) (justify left) (hide yes)))
  (property "model" "V" (at 65.405 67.31 0) (show_name yes) (effects (font (size 1.27 1.27)) (justify left) (hide yes)))
  (pin "1")
  (pin "2"))
 (symbol
  (lib_id "SLiCAP:R")
  (at 97.79 58.42 90)
  (unit 1)
  (exclude_from_sim no)
  (in_bom yes)
  (on_board yes)
  (dnp no)
  (property "Reference" "R3" (at 101.6 59.944 90) (effects (font (size 1.27 1.27)) (justify right)))
  (property "Value" "{(A_v-1)*R}" (at 101.6 62.484 90) (effects (font (size 1.27 1.27)) (justify right)))
  (property "Footprint" "" (at 100.965 57.785 0) (effects (font (size 1.27 1.27)) (hide yes)))
  (property "Datasheet" "" (at 100.965 57.785 0) (effects (font (size 1.27 1.27)) (hide yes)))
  (property "Description" "Resistor (cannot have zero resistance)" (at 103.632 37.338 0) (effects (font (size 1.27 1.27)) (hide yes)))
  (property "model" "R" (at 101.6 56.515 0) (show_name yes) (effects (font (size 1.27 1.27)) (justify left) (hide yes)))
  (property "noisetemp" "0" (at 96.5199 55.88 0) (show_name yes) (effects (font (size 1.27 1.27)) (justify left) (hide yes)))
  (property "noiseflow" "0" (at 99.0599 55.88 0) (show_name yes) (effects (font (size 1.27 1.27)) (justify left) (hide yes)))
  (property "dcvar" "{sigma_R^2}" (at 101.6 65.024 90) (show_name yes) (effects (font (size 1.27 1.27)) (justify right)))
  (property "dcvarlot" "0" (at 104.1399 55.88 0) (show_name yes) (effects (font (size 1.27 1.27)) (justify left) (hide yes)))
  (pin "2")
  (pin "1"))
 (sheet_instances
  (path ""
   (page "1"))))
